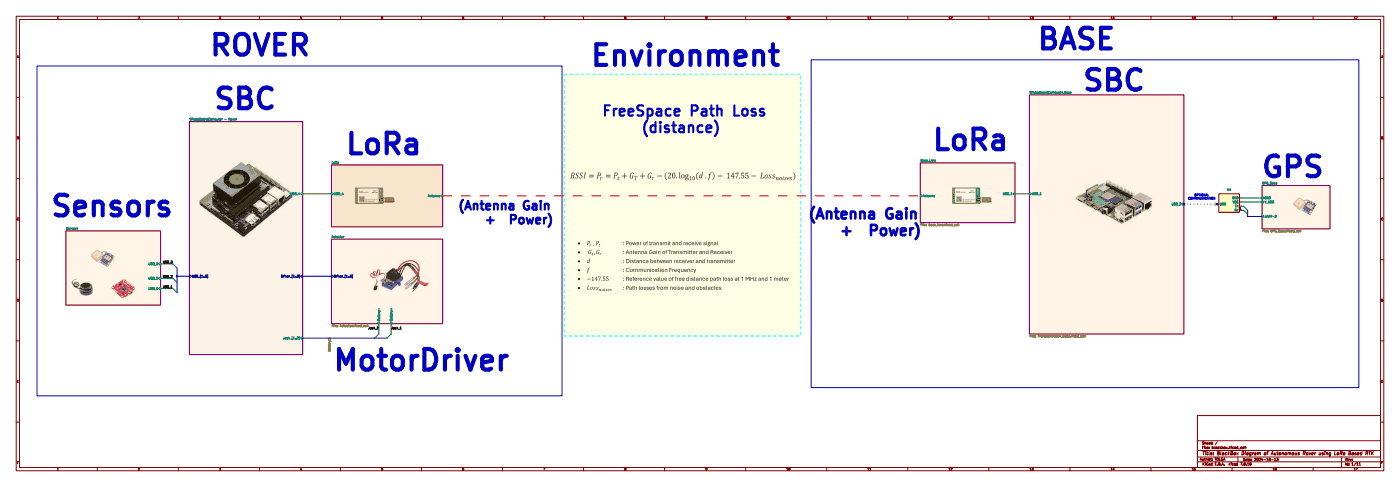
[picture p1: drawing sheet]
(kicad_sch (version 20230121) (generator eeschema)

 (paper "User" 863.6 299.999)

 (title_block
  (title "BlackBox Diagram of Autonomous Rover using LoRa Based RTK ")
  (date "2024-10-13")
  (comment 9 "TOLGA"))

 (lib_symbols
  (symbol "bitirme:USBtoTTL" (in_bom no) (on_board no)
   (property "Reference" "U" (at -1.27 1.27 0) (effects (font (size 1.27 1.27))))
   (property "Value" "" (at 0 0 0) (effects (font (size 1.27 1.27))))
   (property "Footprint" "" (at 0 0 0) (effects (font (size 1.27 1.27)) hide))
   (property "Datasheet" "" (at 0 0 0) (effects (font (size 1.27 1.27)) hide))
   (symbol "USBtoTTL_1_1"
    (rectangle (start 0 0) (end 12.7 -11.43) (stroke (width 0) (type default)) (fill (type background)))
    (pin input line (at -1.27 -8.89 0) (length 1.27) (name "GND" (effects (font (size 1.27 1.27)))) (number "" (effects (font (size 1.27 1.27)))))
    (pin input line (at -1.27 -3.81 0) (length 1.27) (name "TX" (effects (font (size 1.27 1.27)))) (number "" (effects (font (size 1.27 1.27)))))
    (pin output line (at 13.97 -5.08 180) (length 1.27) (name "USB" (effects (font (size 1.27 1.27)))) (number "" (effects (font (size 1.27 1.27)))))
    (pin input line (at -1.27 -6.35 0) (length 1.27) (name "VCC" (effects (font (size 1.27 1.27)))) (number "" (effects (font (size 1.27 1.27)))))
    (pin input line (at -1.27 -1.27 0) (length 1.27) (name "RX" (effects (font (size 1.27 1.27)))) (number "1" (effects (font (size 1.27 1.27))))))))

 (junction (at 109.22 170.18) (diameter 0) (color 0 0 0 0))

 (no_connect (at 750.57 125.73))
 (no_connect (at 730.25 125.73))

 (bus_entry (at 233.68 205.74) (size -2.54 2.54) (stroke (width 0) (type default)))
 (bus_entry (at 767.08 127) (size 2.54 2.54) (stroke (width 0) (type default)))
 (bus_entry (at 106.68 171.45) (size 2.54 2.54) (stroke (width 0) (type default)))
 (bus_entry (at 241.3 205.74) (size -2.54 2.54) (stroke (width 0) (type default)))
 (bus_entry (at 767.08 129.54) (size 2.54 2.54) (stroke (width 0) (type default)))
 (bus_entry (at 106.68 177.8) (size 2.54 2.54) (stroke (width 0) (type default)))
 (bus_entry (at 106.68 162.56) (size 2.54 2.54) (stroke (width 0) (type default)))

 (wire (pts (xy 233.68 199.39) (xy 233.68 205.74)) (stroke (width 0) (type default)))
 (bus (pts (xy 109.22 170.18) (xy 109.22 173.99)) (stroke (width 0) (type default)))

 (wire (pts (xy 765.81 127) (xy 767.08 127)) (stroke (width 0) (type default)))
 (bus (pts (xy 769.62 129.54) (xy 769.62 132.08)) (stroke (width 0) (type default)))

 (wire (pts (xy 99.06 162.56) (xy 106.68 162.56)) (stroke (width 0) (type default)))
 (wire (pts (xy 99.06 171.45) (xy 106.68 171.45)) (stroke (width 0) (type default)))
 (bus (pts (xy 109.22 170.18) (xy 116.84 170.18)) (stroke (width 0) (type default)))
 (bus (pts (xy 769.62 133.35) (xy 778.51 133.35)) (stroke (width 0) (type default)))
 (bus (pts (xy 109.22 165.1) (xy 109.22 170.18)) (stroke (width 0) (type default)))

 (wire (pts (xy 730.25 125.73) (xy 750.57 125.73)) (stroke (width 0.5) (type dot)))
 (wire (pts (xy 241.3 199.39) (xy 241.3 205.74)) (stroke (width 0) (type default)))
 (wire (pts (xy 273.05 120.65) (xy 567.69 120.65)) (stroke (width 0.5) (type dash_dot_dot) (color 255 0 0 1)))
 (wire (pts (xy 765.81 124.46) (xy 778.51 124.46)) (stroke (width 0) (type default)))
 (wire (pts (xy 626.11 119.38) (xy 635 119.38)) (stroke (width 0) (type default)))
 (wire (pts (xy 765.81 121.92) (xy 778.51 121.92)) (stroke (width 0) (type default)))
 (wire (pts (xy 765.81 129.54) (xy 767.08 129.54)) (stroke (width 0) (type default)))
 (wire (pts (xy 186.69 119.38) (xy 204.47 119.38)) (stroke (width 0) (type default)))
 (wire (pts (xy 99.06 177.8) (xy 106.68 177.8)) (stroke (width 0) (type default)))
 (bus (pts (xy 186.69 170.18) (xy 204.47 170.18)) (stroke (width 0) (type default)))
 (bus (pts (xy 231.14 208.28) (xy 238.76 208.28)) (stroke (width 0) (type default)))
 (bus (pts (xy 109.22 173.99) (xy 109.22 180.34)) (stroke (width 0) (type default)))
 (bus (pts (xy 769.62 132.08) (xy 769.62 133.35)) (stroke (width 0) (type default)))
 (bus (pts (xy 186.69 208.28) (xy 231.14 208.28)) (stroke (width 0) (type default)))

 (rectangle (start 500.38 36.83) (end 838.2 238.76) (stroke (width 0) (type default)) (fill (type none)))
 (rectangle (start 347.98 45.72) (end 494.03 207.01) (stroke (width 0) (type dash_dot_dot) (color 0 255 255 1)) (fill (type color) (color 255 255 0 0.1)))
 (rectangle (start 22.86 40.64) (end 346.71 243.84) (stroke (width 0) (type default)) (fill (type none)))

 (image (at 687.07 124.46) (scale 1.13296)
  (data))
 (image (at 76.2 177.8) (scale 0.300098)
  (data))
 (image (at 805.18 127) (scale 0.449707)
  (data))
 (image (at 231.14 120.65) (scale 0.880293)
  (data))
 (image (at 599.44 120.65) (scale 0.880293)
  (data))
 (image (at 50.8 176.53) (scale 0.451172)
  (data))
 (image (at 421.64 109.22) (scale 1.99976)
  (data))
 (image (at 246.38 168.91) (scale 1.97509)
  (data))
 (image (at 152.4 121.92) (scale 3.3311)
  (data))
 (image (at 63.5 158.75) (scale 0.449707)
  (data))
 (image (at 421.64 163.83) (scale 1.55243)
  (data))

 (text "(Antenna Gain \n    +  Power)\n\n" (at 497.84 156.21 0) (effects (font (size 6.35 6.35) (thickness 2.54) bold) (justify left bottom)))
 (text "LoRa\n\n" (at 212.09 116.84 0) (effects (font (size 12.7 12.7) (thickness 2.54) bold) (justify left bottom)))
 (text "BASE\n" (at 638.81 31.75 0) (effects (font (size 12.7 12.7) (thickness 2.54) bold) (justify left bottom)))
 (text "LoRa\n\n" (at 574.04 114.3 0) (effects (font (size 12.7 12.7) (thickness 2.54) bold) (justify left bottom)))
 (text "GPS\n" (at 817.88 110.49 0) (effects (font (size 12.7 12.7) (thickness 2.54) bold) (justify right bottom)))
 (text "(Antenna Gain \n    +  Power)\n\n" (at 281.94 147.32 0) (effects (font (size 5.35 5.35) (thickness 2.54) bold) (justify left bottom)))
 (text "MotorDriver\n\n\n" (at 204.47 270.51 0) (effects (font (size 12.7 12.7) (thickness 2.54) bold) (justify left bottom)))
 (text "Environment" (at 363.22 41.91 0) (effects (font (size 12.7 12.7) (thickness 2.54) bold) (justify left bottom)))
 (text "    OPTIONAL\nCOMMMUNICATION" (at 732.79 123.19 0) (effects (font (size 1.27 1.27)) (justify left bottom)))
 (text "ROVER\n" (at 128.27 35.56 0) (effects (font (size 12.7 12.7) (thickness 2.54) bold) (justify left bottom)))
 (text "SBC\n" (at 666.75 57.15 0) (effects (font (size 12.7 12.7) (thickness 2.54) bold) (justify left bottom)))
 (text "FreeSpace Path Loss\n     (distance)" (at 370.84 82.55 0) (effects (font (size 6.35 6.35) (thickness 1.27) bold) (justify left bottom)))
 (text "Sensors\n" (at 107.95 134.62 0) (effects (font (size 12.7 12.7) (thickness 2.54) bold) (justify right bottom)))
 (text "SBC\n" (at 130.81 68.58 0) (effects (font (size 12.7 12.7) (thickness 2.54) bold) (justify left bottom)))

 (label "Jack_1" (at 241.3 203.2 0) (fields_autoplaced) (effects (font (size 1.27 1.27)) (justify left bottom)))
 (label "USB_2" (at 100.33 171.45 0) (fields_autoplaced) (effects (font (size 1.27 1.27)) (justify left bottom)))
 (label "Jack_2" (at 233.68 203.2 180) (fields_autoplaced) (effects (font (size 1.27 1.27)) (justify right bottom)))
 (label "USB_1" (at 100.33 177.8 0) (fields_autoplaced) (effects (font (size 1.27 1.27)) (justify left bottom)))
 (label "USB_3" (at 100.33 162.56 0) (fields_autoplaced) (effects (font (size 1.27 1.27)) (justify left bottom)))

 (hierarchical_label "Battery" (shape input) (at 203.2 208.28 270) (fields_autoplaced) (effects (font (size 1.27 1.27)) (justify right)))

 (symbol (lib_id "bitirme:USBtoTTL") (at 764.54 130.81 180) (unit 1) (in_bom no) (on_board no) (dnp no) (fields_autoplaced)
  (property "Reference" "U4" (at 758.19 116.84 0) (effects (font (size 1.27 1.27))))
  (property "Value" "~" (at 764.54 130.81 0) (effects (font (size 1.27 1.27))))
  (property "Footprint" "" (at 764.54 130.81 0) (effects (font (size 1.27 1.27)) hide))
  (property "Datasheet" "" (at 764.54 130.81 0) (effects (font (size 1.27 1.27)) hide))
  (pin "")
  (pin "")
  (pin "")
  (pin "") (pin "1"))

 (sheet (at 635 58.42) (size 95.25 147.32) (fields_autoplaced) (stroke (width 0.1524) (type solid)) (fill (color 255 153 0 0.1020))
  (property "Sheetname" "SingleBoardComputer_Base" (at 635 57.7084 0) (effects (font (size 1.27 1.27)) (justify left bottom)))
  (property "Sheetfile" "Microcontroller_Base.kicad_sch" (at 635 206.3246 0) (effects (font (size 1.27 1.27)) (justify left top))) (pin "USB_2" input (at 730.25 125.73 0) (effects (font (size 1.27 1.27)) (justify right))) (pin "USB_1" input (at 635 119.38 180) (effects (font (size 1.27 1.27)) (justify left))))

 (sheet (at 204.47 147.32) (size 68.58 52.07) (fields_autoplaced) (stroke (width 0.1524) (type solid)) (fill (color 255 153 0 0.1020))
  (property "Sheetname" "Actuator" (at 204.47 146.6084 0) (effects (font (size 1.27 1.27)) (justify left bottom)))
  (property "Sheetfile" "Actuator.kicad_sch" (at 204.47 199.9746 0) (effects (font (size 1.27 1.27)) (justify left top))) (pin "Battery-" input (at 233.68 199.39 270) (effects (font (size 1.27 1.27)) (justify left))) (pin "Battery+" input (at 241.3 199.39 270) (effects (font (size 1.27 1.27)) (justify left))) (pin "Driver_[1..3]" input (at 204.47 170.18 180) (effects (font (size 1.27 1.27)) (justify left))))

 (sheet (at 204.47 101.6) (size 68.58 38.1) (fields_autoplaced) (stroke (width 0.1524) (type solid)) (fill (color 221 133 0 0.2000))
  (property "Sheetname" "LoRa" (at 204.47 100.8884 0) (effects (font (size 1.27 1.27)) (justify left bottom)))
  (property "Sheetfile" "lora.kicad_sch" (at 204.47 140.2846 0) (effects (font (size 1.27 1.27)) (justify left top) hide)) (pin "USB_4" input (at 204.47 119.38 180) (effects (font (size 1.27 1.27)) (justify left))) (pin "Antenna" input (at 273.05 120.65 0) (effects (font (size 1.27 1.27)) (justify right))))

 (sheet (at 778.51 114.3) (size 41.91 26.67) (fields_autoplaced) (stroke (width 0.1524) (type solid)) (fill (color 255 153 0 0.1020))
  (property "Sheetname" "GPS_Base" (at 778.51 113.5884 0) (effects (font (size 1.27 1.27)) (justify left bottom)))
  (property "Sheetfile" "GPS_Base.kicad_sch" (at 778.51 141.5546 0) (effects (font (size 1.27 1.27)) (justify left top))) (pin "UART-2" input (at 778.51 133.35 180) (effects (font (size 1.27 1.27)) (justify left))) (pin "GND" input (at 778.51 121.92 180) (effects (font (size 1.27 1.27)) (justify left))) (pin "V_USB" input (at 778.51 124.46 180) (effects (font (size 1.27 1.27)) (justify left))))

 (sheet (at 116.84 74.93) (size 69.85 143.51) (fields_autoplaced) (stroke (width 0.1524) (type solid)) (fill (color 221 133 0 0.1000))
  (property "Sheetname" "SingleBoardComputer - Rover" (at 116.84 74.2184 0) (effects (font (size 1.27 1.27)) (justify left bottom)))
  (property "Sheetfile" "microcontroller.kicad_sch" (at 116.84 219.0246 0) (effects (font (size 1.27 1.27)) (justify left top) hide)) (pin "Jack_[1..2]" input (at 186.69 208.28 0) (effects (font (size 1.27 1.27)) (justify right))) (pin "Driver_[1..3]" input (at 186.69 170.18 0) (effects (font (size 1.27 1.27)) (justify right))) (pin "USB_4" input (at 186.69 119.38 0) (effects (font (size 1.27 1.27)) (justify right))) (pin "USB_[1..3]" input (at 116.84 170.18 180) (effects (font (size 1.27 1.27)) (justify left))))

 (sheet (at 40.64 142.24) (size 58.42 45.72) (fields_autoplaced) (stroke (width 0.1524) (type solid)) (fill (color 255 153 0 0.1000))
  (property "Sheetname" "Sensors" (at 40.64 141.5284 0) (effects (font (size 1.27 1.27)) (justify left bottom)))
  (property "Sheetfile" "sensors.kicad_sch" (at 40.64 188.5446 0) (effects (font (size 1.27 1.27)) (justify left top) hide)) (pin "USB_1" input (at 99.06 177.8 0) (effects (font (size 1.27 1.27)) (justify right))) (pin "USB_2" input (at 99.06 171.45 0) (effects (font (size 1.27 1.27)) (justify right))) (pin "USB_3" input (at 99.06 162.56 0) (effects (font (size 1.27 1.27)) (justify right))))

 (sheet (at 567.69 100.33) (size 58.42 36.83) (fields_autoplaced) (stroke (width 0.1524) (type solid)) (fill (color 255 153 0 0.1020))
  (property "Sheetname" "Base_Lora" (at 567.69 99.6184 0) (effects (font (size 1.27 1.27)) (justify left bottom)))
  (property "Sheetfile" "base_lora.kicad_sch" (at 567.69 137.7446 0) (effects (font (size 1.27 1.27)) (justify left top))) (pin "Antenna" input (at 567.69 120.65 180) (effects (font (size 1.27 1.27)) (justify left))) (pin "USB_1" input (at 626.11 119.38 0) (effects (font (size 1.27 1.27)) (justify right))))

 (sheet_instances (path "" (page "1"))))
